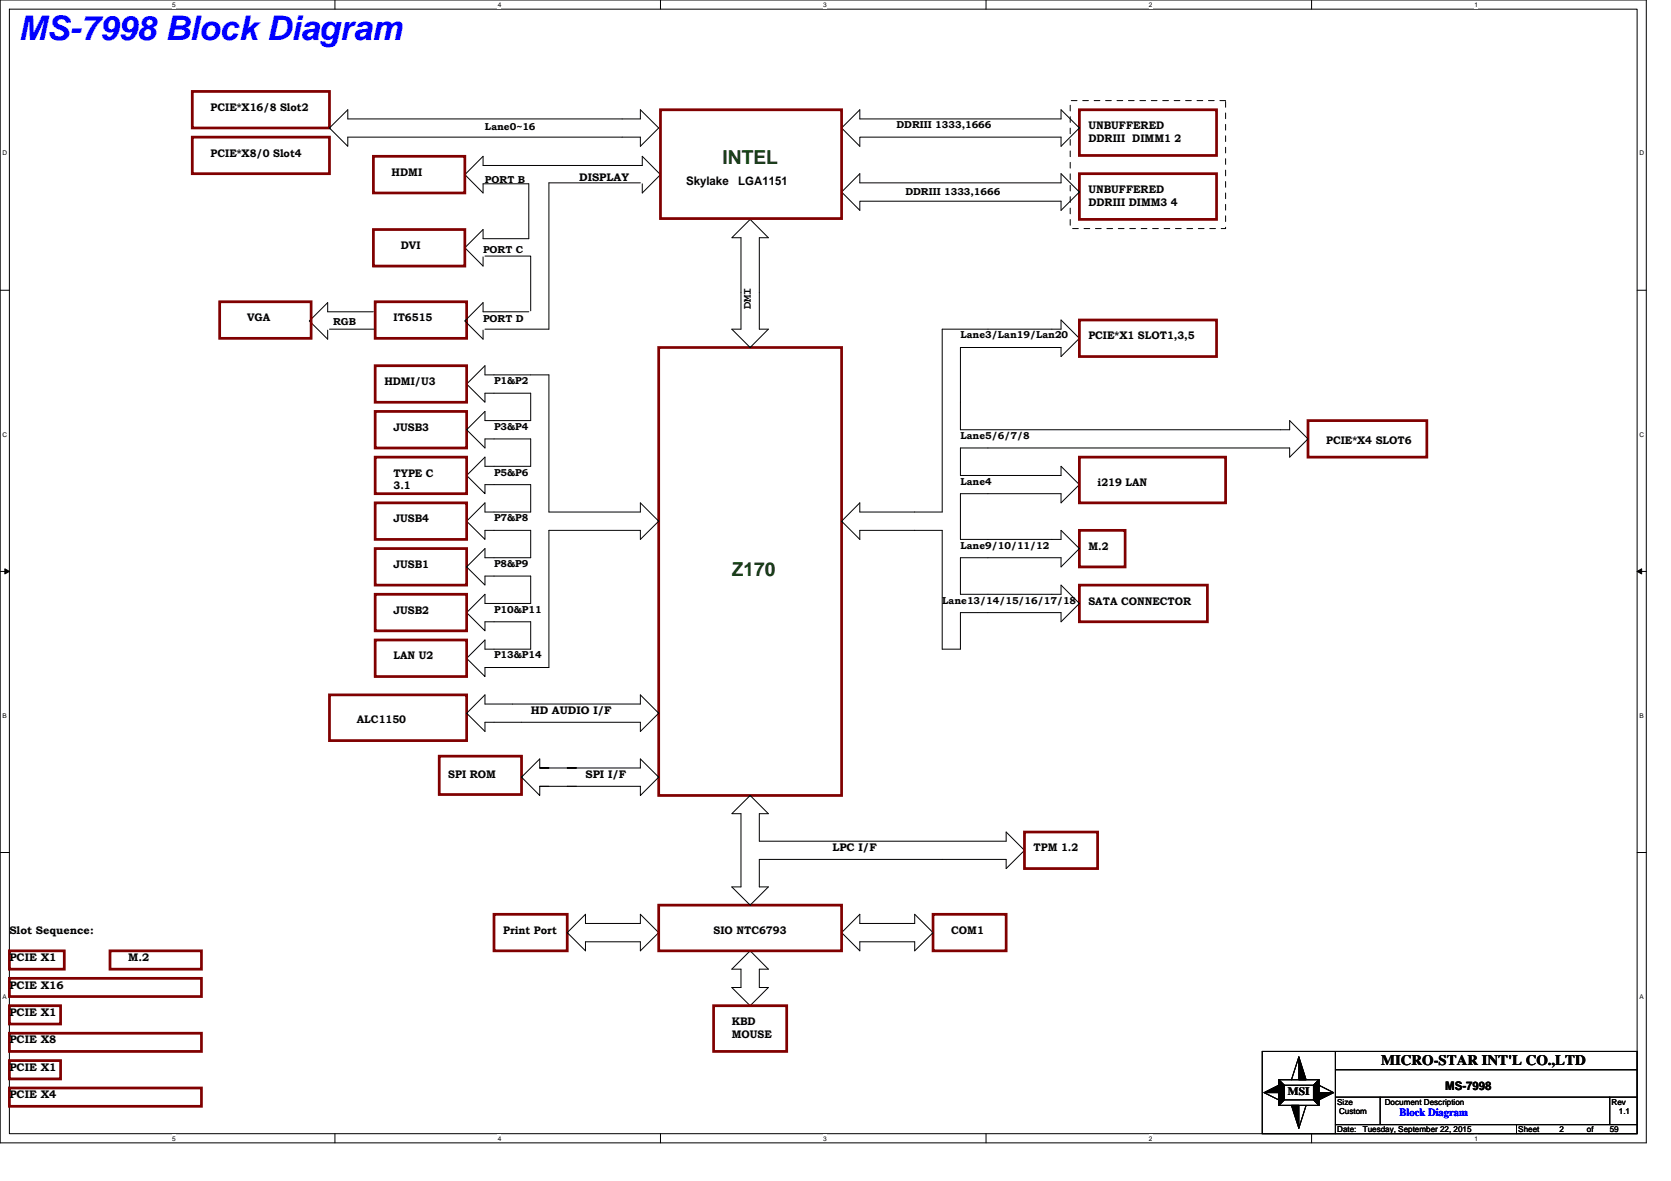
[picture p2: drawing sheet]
<svg xmlns="http://www.w3.org/2000/svg" width="297mm" height="210mm" viewBox="0 0 297 210" stroke-linecap="round" stroke-linejoin="round" font-family="sans-serif">
<path d="M0 0h292.6v203.2h-292.6zM1.7 1.6h289.3v200h-289.3z" fill="none" stroke="#000" stroke-width=".18"/>
<g fill="#fff">
<path d="M30.6 .2h.6v1.3h-.6z"/>
<path d="M30.6 201.8h.6v1.3h-.6z"/>
</g>
<path d="M59.5 0v1.6M59.5 201.6v1.6" fill="none" stroke="#000" stroke-width=".18"/>
<g fill="#fff">
<path d="M88.5 .2h.6v1.3h-.6z"/>
<path d="M88.5 201.8h.6v1.3h-.6z"/>
</g>
<path d="M117.4 0v1.6M117.4 201.6v1.6" fill="none" stroke="#000" stroke-width=".18"/>
<g fill="#fff">
<path d="M146.3 .2h.7v1.3h-.7z"/>
<path d="M146.3 201.8h.7v1.3h-.7z"/>
</g>
<path d="M175.3 0v1.6M175.3 201.6v1.6" fill="none" stroke="#000" stroke-width=".18"/>
<g fill="#fff">
<path d="M204.2 .2h.6v1.3h-.6z"/>
<path d="M204.2 201.8h.6v1.3h-.6z"/>
</g>
<path d="M233.1 0v1.6M233.1 201.6v1.6" fill="none" stroke="#000" stroke-width=".18"/>
<g fill="#fff">
<path d="M262.1 .2h.6v1.3h-.6z"/>
<path d="M262.1 201.8h.6v1.3h-.6z"/>
<path d="M.5 26.6h.8v1.3h-.8z"/>
<path d="M291.4 26.6h.9v1.3h-.9z"/>
<path d="M.5 76.6h.8v1.3h-.8z"/>
<path d="M291.4 76.6h.9v1.3h-.9z"/>
</g>
<path d="M0 51.6h1.7M291 51.6h1.6" fill="none" stroke="#000" stroke-width=".18"/>
<g fill="#fff">
<path d="M.5 126.6h.7v1.3h-.7z"/>
<path d="M291.4 126.6h.8v1.3h-.8z"/>
</g>
<path d="M0 101.6h1.7M291 101.6h1.6" fill="none" stroke="#000" stroke-width=".18"/>
<path d="M.9 101.1l.8 .5-.8 .4zM291 101.6l.8-.5v.9z" fill="#000" stroke="#000" stroke-width=".18"/>
<g fill="#fff">
<path d="M.5 176.6h.7v1.2h-.7z"/>
<path d="M291.4 176.6h.8v1.2h-.8z"/>
</g>
<g fill="none" stroke="#000" stroke-width=".18">
<path d="M58.6 22.8l3.2-3.3v1.6h52v-1.6l3.3 3.3-3.3 3.2v-1.6h-52v1.6zM113.8 32.5h-16.2v26h-11.4M114.2 32.7v1.6l3.2-3.2-3.2-3.3v1.6h-28.3v-1.6l-3.3 3.3 3.3 3.2v-1.6h8.1v9.7h-8.1v-1.6l-3.3 3.2 3.3 3.3v-1.6M133.3 39l3.3 3.3h-1.6v16.2h1.6l-3.3 3.3-3.2-3.3h1.6v-16.2h-1.6zM149.6 22.8l3.2-3.3v1.6h35.8v-1.6l3.3 3.3-3.3 3.2v-1.6h-35.8v1.6zM152.8 30.9v1.6h35.8v-1.6l3.3 3.2-3.3 3.3v-1.6h-35.8v1.6l-3.2-3.3zM58.6 58.5h8.1M66.4 55.4h-8.2v-1.6l-3.2 3.3 3.2 3.2v-1.6M86.2 45.5h8.1v9.8M94 55.4h-8.1v-1.6l-3.3 3.3 3.3 3.2v-1.6M167.5 58.5h21.1v-1.6l3.3 3.3-3.3 3.2v-1.6h-17.9v14.6h58.6v-1.6l3.2 3.2-3.2 3.3v-1.6h-58.6v4.8h17.9v-1.6l3.3 3.3-3.3 3.2v-1.6h-17.9v8.1h17.9v-1.6l3.3 3.2-3.3 3.3v-1.6h-17.9v6.5h17.9v-1.7l3.3 3.3-3.3 3.3v-1.7h-17.9v6.5h-3.2v-21.1h-14.7v1.6l-3.2-3.2 3.2-3.3v1.6h14.7zM82.9 68.3l3.3-3.3v1.7h11.4v24.3h16.2v-1.6l3.3 3.3-3.3 3.2v-1.6h-16.2v24.4h-11.4v1.6l-3.3-3.2 3.3-3.3v1.6h8.1v-4.8h-8.1v1.6l-3.3-3.3 3.3-3.2v1.6h8.1v-4.9h-8.1v1.6l-3.3-3.2 3.3-3.3v1.7h8.1v-4.9h-8.1v1.6l-3.3-3.2 3.3-3.3v1.6h8.1v-4.8h-8.1v1.6l-3.3-3.3 3.3-3.2v1.6h8.1v-4.9h-8.1v1.7l-3.3-3.3 3.3-3.2v1.6h8.1v-4.9h-8.1v1.6z"/>
<path d="M229.3 76.4h.1M82.9 126.8l3.3-3.3v1.7h27.6v-1.7l3.3 3.3-3.3 3.2v-1.6h-27.6v1.6zM95.9 139.8h1.7M95.9 136.5v-1.6l-3.2 3.3 3.2 3.2v-1.6M95.9 139.8h4.9M97.6 136.5h-1.7h4.9M100.8 139.8h1.7M102.5 136.5h-1.7h13v-1.6l3.3 3.3-3.3 3.2v-1.6h-13M0 151.6h1.7M130.1 144.7l3.2-3.3 3.3 3.3h-1.6v4.9h43.9v-1.7l3.2 3.3-3.2 3.2v-1.6h-43.9v4.9h1.6l-3.3 3.2-3.2-3.2h1.6v-13zM291 151.6h1.6M104.1 162.6v1.6h9.7v-1.6l3.3 3.2-3.3 3.3v-1.7h-9.7v1.7l-3.3-3.3z"/>
<path d="M130.1 172.3l3.2-3.2 3.3 3.2h-1.6v3.3h1.6l-3.3 3.2-3.2-3.2h1.6v-3.3zM152.8 162.6v1.6h9.8v-1.6l3.3 3.2-3.3 3.3v-1.7h-9.8v1.7l-3.2-3.3zM224.4 186.9h66.6v14.7h-66.6zM224.7 194.3l2.6 1.3M227.3 192h7.2v4.5h-7.2zM227.3 192l1 1M228.3 193h5.2v2.6h-5.2zM228.3 195.6l-1 .9M230.9 187.9l-1.3 4.1M232.2 196.5l-1.3 4.1M233.5 195.6l1 .9M234.5 193l2.6 1.3"/>
<path d="M234.5 192l-1 1M237.4 190.2h53.6M237.4 186.9v14.7M237.4 200h53.6M237.4 195.1h53.6M245.3 195.1v4.9M269.6 200v1.6M286.1 195.1v4.9"/>
</g>
<g fill="#000" stroke="#000" stroke-width=".18">
<path d="M224.7 194.3l2.6-1.3v1.3zM230.9 187.9l1.3 4.1h-1.3zM234.5 194.3h2.6l-2.6 1.3zM229.6 196.5h1.3v4.1z"/>
<path d="M227.3 192l1 1v2.6l-1 .9z" fill-rule="evenodd"/>
<path d="M227.3 192l1 1v2.6l-1 .9z" fill-rule="evenodd"/>
<path d="M227.3 192l1 1v2.6l-1 .9z" fill-rule="evenodd"/>
<path d="M234.5 192v4.5l-1-.9v-2.6z" fill-rule="evenodd"/>
<path d="M234.5 192v4.5l-1-.9v-2.6z" fill-rule="evenodd"/>
<path d="M234.5 192v4.5l-1-.9v-2.6z" fill-rule="evenodd"/>
</g>
<g fill="none" stroke="#800000" stroke-width=".49">
<path d="M34.2 16.3h24.4v6.5h-24.4zM117.4 19.5h32.2v19.4h-32.2zM191.9 19.5h24.4v8.1h-24.4zM34.2 24.4h24.4v6.5h-24.4zM66.4 27.8h16.2v6.5h-16.2zM191.9 30.9h24.4v8.1h-24.4zM39 53.7h16.3v6.5h-16.3zM66.4 40.8h16.2v6.5h-16.2zM66.7 53.7h16.2v6.5h-16.2zM191.9 56.9h24.4v6.5h-24.4zM66.7 65h16.2v6.5h-16.2zM66.7 73.2h16.2v6.5h-16.2z"/>
<path d="M117.1 61.8h32.5v79.6h-32.5zM232.5 74.8h21.1v6.5h-21.1zM66.7 81.3h16.2v6.5h-16.2zM66.7 89.4h16.2v6.5h-16.2zM66.7 97.5h16.2v6.5h-16.2zM191.9 94.3h8.1v6.5h-8.1zM191.9 81.3h26v8.1h-26zM66.7 105.7h16.2v6.5h-16.2zM66.7 113.8h16.2v6.5h-16.2zM191.9 104h22.7v6.6h-22.7zM58.6 123.5h24.3v8.2h-24.3zM78.1 134.5h14.6v6.8h-14.6z"/>
<path d="M182.1 147.9h13v6.5h-13zM1.7 169.1h9.7v3.2h-9.7zM1.7 178.8h9.1v3.3h-9.1zM1.7 173.9h34.1v3.3h-34.1zM19.6 169.1h16.2v3.2h-16.2zM87.8 162.6h13v6.5h-13zM117.1 160.9h32.5v8.2h-32.5zM126.8 178.8h13v8.1h-13zM165.9 162.6h13v6.5h-13zM1.7 188.6h9.1v3.2h-9.1zM1.7 183.7h34.1v3.2h-34.1zM1.7 193.4h34.1v3.3h-34.1z"/>
</g>
<path d="M190.2 17.9h27.7v22.7h-27.7z" fill="none" stroke="#000" stroke-width=".18" stroke-dasharray="1 1 1 1 1 1 1 1"/>
<text font-size="6" fill="#00f" x="3.3" y="7.1">MS-7998 Block Diagram</text>
<g font-size="3.4" fill="#004000">
<text x="128.5" y="29.2">INTEL</text>
<text x="130.1" y="102.3">Z170</text>
</g>
<text font-size="2.6" x="245.5" y="189.3">MICRO-STAR INT'L CO.,LTD</text>
<g font-size="2.1">
<text x="122" y="32.8">Skylake</text>
<text x="131.2" y="32.8">LGA1151</text>
<text x="133.5" y="54.9" transform="rotate(-90 133.5 54.9)">DMI</text>
<text x="256.9" y="193.8">MS-7998</text>
</g>
<text font-size="2" x="228.9" y="194.8">MSI</text>
<g font-size="1.9">
<text x="37.4" y="19.7">PCIE*X16/8 Slot2</text>
<text x="193.5" y="23">UNBUFFERED</text>
<text x="37.4" y="27.8">PCIE*X8/0 Slot4</text>
<text x="193.5" y="25.2">DDRIII DIMM1 2</text>
<text x="69.6" y="31.2">HDMI</text>
<text x="103" y="32.2">DISPLAY</text>
<text x="193.5" y="34.3">UNBUFFERED</text>
<text x="193.5" y="36.6">DDRIII DIMM3 4</text>
<text x="71.2" y="44.3">DVI</text>
<text x="43.9" y="57.1">VGA</text>
<text x="70" y="57.1">IT6515</text>
<text x="193.5" y="60.3">PCIE*X1 SLOT1,3,5</text>
<text x="68.3" y="68.5">HDMI/U3</text>
<text x="70" y="76.6">JUSB3</text>
<text x="235.8" y="78.9">PCIE*X4 SLOT6</text>
<text x="70" y="84.7">TYPE C</text>
<text x="70" y="87">3.1</text>
<text x="195.1" y="86.4">i219 LAN</text>
<text x="70" y="92.9">JUSB4</text>
<text x="70" y="101">JUSB1</text>
<text x="193.5" y="97.7">M.2</text>
<text x="193.5" y="107.5">SATA CONNECTOR</text>
<text x="70" y="109.1">JUSB2</text>
<text x="70" y="117.2">LAN U2</text>
<text x="63.4" y="128.6">ALC1150</text>
<text x="94.3" y="127">HD AUDIO I/F</text>
<text x="79.7" y="138.4">SPI ROM</text>
<text x="104.1" y="138.4">SPI I/F</text>
<text x="148" y="151.4">LPC I/F</text>
<text x="183.7" y="151.4">TPM 1.2</text>
<text x="1.7" y="166">Slot Sequence:</text>
<text x="89.4" y="166">Print Port</text>
<text x="126.8" y="166">SIO NTC6793</text>
<text x="169.1" y="166">COM1</text>
<text x="1.7" y="170.9">PCIE X1</text>
<text x="22.8" y="170.9">M.2</text>
<text x="1.7" y="175.8">PCIE X16</text>
<text x="1.7" y="180.6">PCIE X1</text>
<text x="1.7" y="185.5">PCIE X8</text>
<text x="130.1" y="182.3">KBD</text>
<text x="130.1" y="184.5">MOUSE</text>
<text x="1.7" y="190.4">PCIE X1</text>
<text x="1.7" y="195.3">PCIE X4</text>
</g>
<text font-size="1.9" fill="#00f" x="248.8" y="198.5">Block Diagram</text>
<g font-size="1.8">
<text x="86.2" y="23.1">Lane0~16</text>
<text x="159.4" y="22.8">DDRIII 1333,1666</text>
<text x="86.2" y="32.5">PORT B</text>
<text x="160.9" y="34.6">DDRIII 1333,1666</text>
<text x="85.9" y="45.1">PORT C</text>
<text x="59.2" y="57.7">RGB</text>
<text x="85.9" y="57.3">PORT D</text>
<text x="170.7" y="60.2">Lane3/Lan19/Lan20</text>
<text x="87.8" y="68.3">P1&amp;P2</text>
<text x="87.8" y="76.4">P3&amp;P4</text>
<text x="170.7" y="78.1">Lane5/6/7/8</text>
<text x="87.8" y="84.6">P5&amp;P6</text>
<text x="170.7" y="86.2">Lane4</text>
<text x="87.8" y="92.7">P7&amp;P8</text>
<text x="87.8" y="100.8">P8&amp;P9</text>
<text x="170.7" y="97.6">Lane9/10/11/12</text>
<text x="167.5" y="107.3">Lane13/14/15/16/17/18</text>
<text x="87.8" y="108.9">P10&amp;P11</text>
<text x="87.8" y="117.1">P13&amp;P14</text>
</g>
<g font-size="1.5">
<text x="237.7" y="196.4">Size</text>
<text x="246.2" y="196.4">Document Description</text>
<text x="286.5" y="196.4">Rev</text>
<text x="237.7" y="201.3">Date:</text>
<text x="238" y="198">Custom</text>
<text x="242.2" y="201.3">Tuesday, September 22, 2015</text>
<text x="269.9" y="201.3">Sheet</text>
<text x="277.2" y="201.3">2</text>
<text x="282.1" y="201.3">of</text>
<text x="286.1" y="201.3">59</text>
<text x="287.8" y="198">1.1</text>
</g>
<g font-size="1.2">
<text x="30.6" y="1.2">5</text>
<text x="88.5" y="1.2">4</text>
<text x="146.3" y="1.2">3</text>
<text x="204.2" y="1.2">2</text>
<text x="262.1" y="1.2">1</text>
<text x=".5" y="27.6">D</text>
<text x="291.4" y="27.6">D</text>
<text x=".5" y="77.6">C</text>
<text x="291.4" y="77.6">C</text>
<text x=".5" y="127.6">B</text>
<text x="291.4" y="127.6">B</text>
<text x=".5" y="177.6">A</text>
<text x="291.4" y="177.6">A</text>
<text x="30.6" y="202.8">5</text>
<text x="88.5" y="202.8">4</text>
<text x="146.3" y="202.8">3</text>
<text x="204.2" y="202.8">2</text>
<text x="262.1" y="202.8">1</text>
</g>
</svg>
